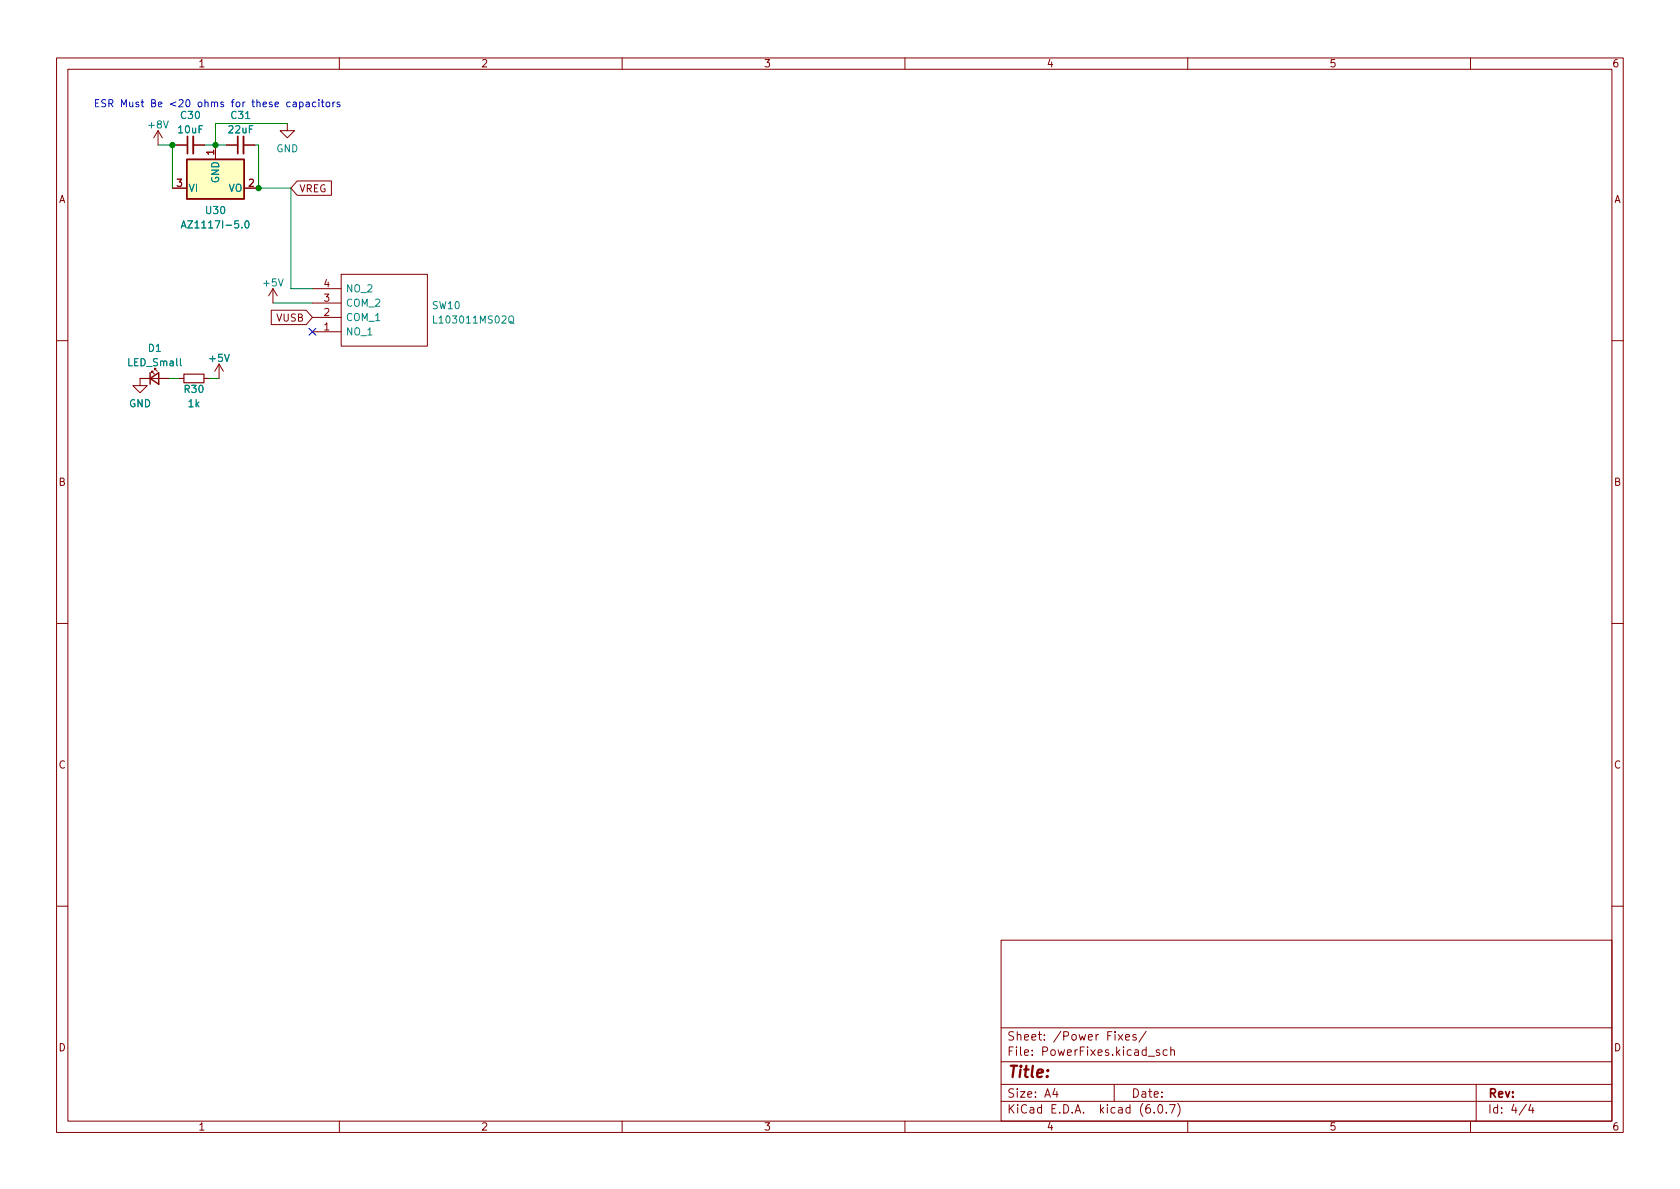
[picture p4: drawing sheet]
<svg xmlns="http://www.w3.org/2000/svg" width="297mm" height="210mm" viewBox="0 0 297 210" stroke-linecap="round" stroke-linejoin="round" font-family="sans-serif">
<g fill="none" stroke="#840000" stroke-width=".18">
<path d="M10 10.2h277v190.1h-277zM12 12.2h273v186.1h-273zM60 10.2v2M110 10.2v2M160 10.2v2M210 10.2v2M260 10.2v2M27.9 23.1l-.7 1.3M27.9 23.1v2.5M27.9 23.1l.8 1.3M30.5 33.3h2.5M31.1 25.6h2"/>
<path d="M34.2 25.6h2M38.1 25.6v2.6M40 25.6h2M43.1 25.6h2M43.2 33.3h2.5M50.8 21.8v1.3h1.3l-1.3 1.3-1.3-1.3h1.3M52.5 32h6.1v2.5h-6.1l-1.1-1.2zM48 54.9h6.1l1.1 1.2-1.1 1.3h-6.1zM48.3 51l-.8 1.3M48.3 51v2.6M48.3 51l.7 1.3M55.2 58.7h5.1"/>
<path d="M55.2 56.1h5.1M55.2 53.6h5.1M55.2 51h5.1M60.3 48.5h15.3v12.7h-15.3zM10 60.2h2M26.8 65.9v-.2h.3h-.3l.5 .5M27.3 65.4v-.3h.3h-.3l.5 .6M29.8 66.9h-5v1.3h1.2l-1.2 1.3-1.3-1.3h1.3M31.7 66.9h.8M36.1 66.9h.7M38.7 64.4l-.7 1.3M38.7 64.4v2.5"/>
<path d="M38.7 64.4l.8 1.3M285 60.2h2M10 110.2h2M285 110.2h2M10 160.2h2M177 166.3h108v32h-108zM285 160.2h2M60 198.3v2M110 198.3v2M160 198.3v2M177 194.8h108M177 191.8h108"/>
<path d="M177 187.8h108M177 181.8h108M186.5 192.5l-.4 1h1M186.9 193v1M197 191.8v3M197.7 182.9l.8 1M198.5 182.9l-.8 1M199 183.4l.7-.1-.1-.3-.4-.1-.2 .2 .1 .8h.5M200.9 183l-.4-.1-.2 .2 .1 .3 .5 .1v.4h-.6M202.6 182.4l-1.2 1.9M203 186.8h1.1M204.1 196.7v.1"/>
<path d="M204.9 195.4l.2-.1a.81 .81 0 0 1 .6 .7 .81 .81 0 0 1-.3 .8h-.2a.81 .81 0 0 1-.6-.6 .81 .81 0 0 1 .3-.8zM205 185.7l-.4-.1-.2 .2 .1 .3 .5 .1v.4h-.6M206.2 196.7v.1M206.4 185.7l-.5-.1-.3 .3v.4l.2 .3h.6M206.8 195.3h1l-.7 1.5M207 185.8l.2-.2 .4 .1v.9M207 185.1v1.5M208.2 195.1a1.72 1.72 0 0 1 0 2.3M210 198.3v2M260 198.3v2M261 191.8v6.5M269.9 195.3l-1.3 1.9"/>
<path d="M270.6 195.3l-.3 1h.9M271 195.8v1"/>
</g>
<path d="M33 28.2h10.2v7h-10.2z" fill="#ffffc2" stroke="#ffffc2" stroke-width=".18"/>
<path d="M33 28.2h10.2v7h-10.2zM26.5 66.9l1.6-1v2zM26.5 65.9v2" fill="none" stroke="#840000" stroke-width=".25"/>
<path d="M32.2 40h.6M43.4 39.2l.2-.2a.68 .68 0 0 1 .4 .7 .68 .68 0 0 1-.4 .6l-.2-.1-.1-.4zM32.1 40.3l.4-1.3 .4 1.3M76.7 55.9v1.2h.6M90 56l.3-.1a.43 .43 0 0 1 .5 .4v.4a.42 .42 0 0 1-.4 .5 .42 .42 0 0 1-.4-.5zM90.2 56.8l.7 .5" fill="none" stroke="#008484" stroke-width=".18"/>
<path d="M34.2 24.1v3.1M43.1 24.1v3.1" fill="none" stroke="#840000" stroke-width=".33"/>
<path d="M33.1 24.1v3.1M42 24.1v3.1" fill="none" stroke="#840000" stroke-width=".3"/>
<path d="M32.5 66.2h3.6v1.5h-3.6z" fill="none" stroke="#840000" stroke-width=".2"/>
<g fill="none" stroke="#0000c2" stroke-width=".18">
<path d="M51.8 18.1h.5l.1 .8M52.4 18.3l-.4 .1-.2 .2 .2 .3 .4-.1M53 18.1l.4-.1 .2 .3-.1 .5h-.5M53 18v1.3M54.1 18.1h.5l.1 .8M54.7 18.3l-.4 .1-.2 .2 .2 .3 .4-.1M55.8 18.1l-.3-.1-.3 .3 .2 .5h.4M56.4 17.6v.1M56.4 18v.9M56.8 18h.5M57 17.6v1.1l.3 .2M57.8 18.1l.3-.1 .2 .3v.3l-.2 .3-.3-.1-.2-.2z"/>
<path d="M58.9 18v.9M59.2 18l-.3 .3M60.1 18.1l-.3-.1-.2 .2v.2l.5 .1v.3h-.5"/>
</g>
<path d="M27.9 25.6h3.2M30.5 25.6v7.7M36.2 25.6h3.8M45.1 25.6h.6v7.7h5.7v17.7h3.8M50.8 21.8h-12.7v3.8M48.3 53.6h6.9M29.8 66.9h1.9M36.8 66.9h1.9" fill="none" stroke="#008400" stroke-width=".18"/>
<path d="M54.6 58.1l1.3 1.2M55.9 58.1l-1.3 1.2" fill="none" stroke="#000084" stroke-width=".18"/>
<g fill="#008400" stroke="#008400" stroke-width=".18">
<circle cx="30.5" cy="25.6" r=".46"/>
<circle cx="38.1" cy="25.6" r=".46"/>
<circle cx="45.7" cy="33.3" r=".46"/>
</g>
<text font-size="2.8" fill="#840000" x="178" y="190.6">Title:</text>
<g font-size="2.1" fill="#840000">
<text x="178" y="184">Sheet: /Power Fixes/</text>
<text x="178" y="186.7">File: PowerFixes.kicad_sch</text>
<text x="178" y="196.9">KiCad E.D.A. kicad (6.0.7)</text>
<text x="178" y="194.1">Size: A4</text>
<text x="200" y="194.1">Date:</text>
<text x="263" y="194.1">Rev:</text>
<text x="263" y="196.9">Id: 4/4</text>
</g>
<g font-size="1.8" fill="#840000">
<text x="35" y="11.9">1</text>
<text x="85" y="11.9">2</text>
<text x="135" y="11.9">3</text>
<text x="185" y="11.9">4</text>
<text x="235" y="11.9">5</text>
<text x="285" y="11.9">6</text>
<text x="37.8" y="27.4" transform="rotate(-90 37.8 27.4)">1</text>
<text x="10.3" y="35.9">A</text>
<text x="31.3" y="33">3</text>
<text x="44" y="33">2</text>
<text x="52.9" y="34">VREG</text>
<text x="285.3" y="35.9">A</text>
<text x="57.3" y="53.3">3</text>
<text x="57.3" y="50.8">4</text>
<text x="48.9" y="56.9">VUSB</text>
<text x="57.3" y="58.4">1</text>
<text x="57.3" y="55.9">2</text>
<text x="10.3" y="85.9">B</text>
<text x="285.3" y="85.9">B</text>
<text x="10.3" y="135.9">C</text>
<text x="285.3" y="135.9">C</text>
<text x="10.3" y="185.9">D</text>
<text x="285.3" y="185.9">D</text>
<text x="35" y="199.9">1</text>
<text x="85" y="199.9">2</text>
<text x="135" y="199.9">3</text>
<text x="185" y="199.9">4</text>
<text x="235" y="199.9">5</text>
<text x="285" y="199.9">6</text>
</g>
<text font-size="1.8" fill="#0000c2" x="16.5" y="18.9">ESR Must Be &lt;20 ohms for these capacitors</text>
<g font-size="1.8" fill="#008484">
<text x="26.3" y="22.7">+8V</text>
<text x="31.6" y="23.6">10uF</text>
<text x="32" y="21">C30</text>
<text x="40.5" y="23.6">22uF</text>
<text x="40.9" y="21">C31</text>
<text x="48.8" y="26.9">GND</text>
<text x="33.3" y="33.9">VI</text>
<text x="38.7" y="32.4" transform="rotate(-90 38.7 32.4)">GND</text>
<text x="40.4" y="33.9">VO</text>
<text x="33.2" y="40.4">AZ1117I-5.0</text>
<text x="36.5" y="37.8">U30</text>
<text x="46.7" y="50.6">+5V</text>
<text x="61.1" y="51.7">NO_2</text>
<text x="61.1" y="59.3">NO_1</text>
<text x="61.1" y="56.8">COM_1</text>
<text x="61.1" y="54.2">COM_2</text>
<text x="76.5" y="54.7">SW10</text>
<text x="77.2" y="57.2">L103011MS02Q</text>
<text x="22.7" y="64.7">LED_Small</text>
<text x="26.2" y="62.2">D1</text>
<text x="37.1" y="64">+5V</text>
<text x="32.7" y="69.5">R30</text>
<text x="22.8" y="72">GND</text>
<text x="33.3" y="72">1k</text>
</g>
</svg>
